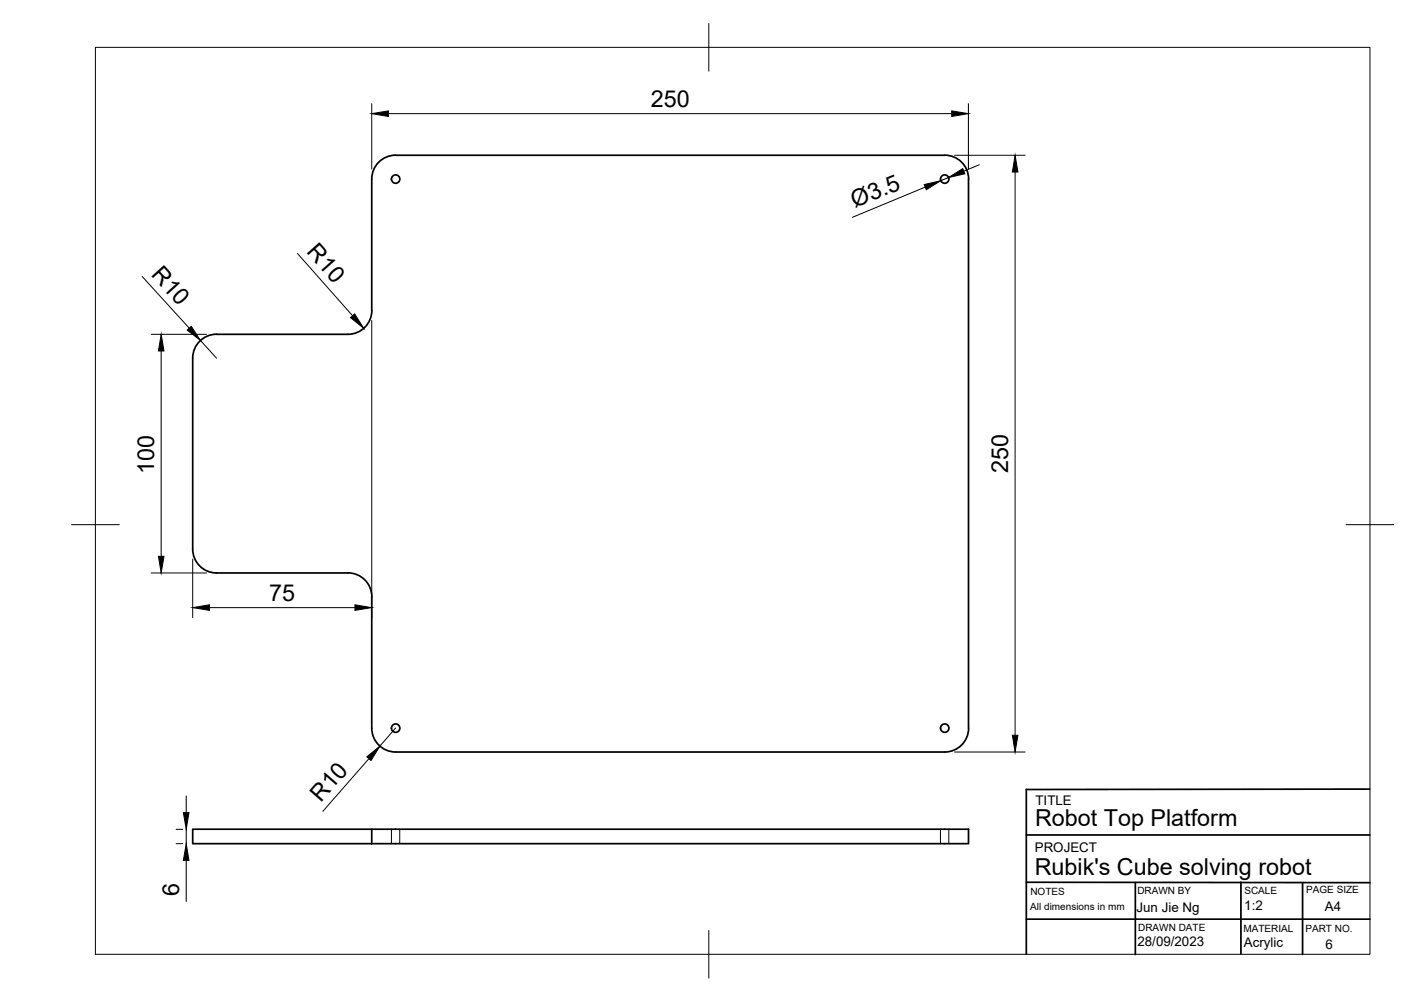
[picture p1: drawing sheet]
<svg xmlns="http://www.w3.org/2000/svg" width="297mm" height="210mm" viewBox="0 0 297 210" stroke-linecap="round" stroke-linejoin="round" font-family="sans-serif">
<!-- layer: Visible -->
<g fill="none" stroke="#000" stroke-width=".36">
<path d="M82.9 32.5h115a5 5 0 0 1 5 5v115a5 5 0 0 1-5 5h-115M82.9 32.5a5 5 0 0 0-5 5v27.5a5 5 0 0 1-5 5h-27.5a5 5 0 0 0-5 5M40.4 75v40M40.4 115a5 5 0 0 0 5 5h27.5a5 5 0 0 1 5 5v27.5a5 5 0 0 0 5 5M40.4 173.7h37.5v3h-37.5zM77.9 173.7h125v3h-125"/>
<circle cx="82.9" cy="37.5" r=".88"/>
<circle cx="197.9" cy="37.5" r=".88"/>
<circle cx="82.9" cy="152.5" r=".88"/>
<circle cx="197.9" cy="152.5" r=".88"/>
</g>
<!-- layer: Hidden -->
<path d="M82 173.7v3M83.7 173.7v3M197 173.7v3M198.8 173.7v3" fill="none" stroke="#000" stroke-width=".21"/>
<!-- layer: BORDER -->
<path d="M20 9.9h267v190h-267zM148.5 4.9v10M15 109.9h10M282 109.9h10M148.5 194.9v10" fill="none" stroke="#000" stroke-width=".21"/>
<!-- layer: TITLEBLOCK -->
<path d="M215 174.9h72M286.9 165.3l-71.9 .1v34.5M215 192.5h72M215 184.8l72 .1M237.8 184.9v15.1M259.9 184.8v15M272.9 185v15" fill="none" stroke="#000" stroke-width=".36"/>
<!-- layer: FD_Dimensions -->
<g fill="none" stroke="#000" stroke-width=".21">
<path d="M77.9 21.7v13.7M81.4 23.8h118M193.8 39.2l-15.2 6.3M198.7 37.2l-1.6 .7M200 32.5h14.7M202.9 21.7v13.7M205.1 34.5l-3.2 1.3M212.6 36v118M29.8 57.9l9.8 10.8M62.3 53.1l11.6 13.1M31.7 70h11.6M33.8 73.5v43"/>
<path d="M42 71.3l3.4 3.7M77.9 67.1v62.3M40.4 117.1v12.3M31.7 120h11.6M43.9 127.3h30.5M77.3 158.9l-9.7 11.1M82.9 152.5l-3.3 3.8M200 157.5h14.7M36.9 173.7h1.4M36.9 176.7h1.4M39 166.7v3.5M39 173.7v3"/>
<path d="M39 180.2v8.6"/>
</g>
<g fill="#000" stroke="#000" stroke-width=".21">
<path d="M77.9 23.8l3.5-.6v1.2zM193.6 38.7l3.5-.8-3.1 1.8zM199.4 23.2l3.5 .6-3.5 .6zM198.7 37.2l3-1.9 .4 1.1zM212.6 32.5l.6 3.5h-1.1zM33.8 70l.6 3.5h-1.2zM39.2 69.1l.9-.7 1.9 2.9zM73.4 66.5l.9-.7 1.9 3zM33.2 116.5h1.2l-.6 3.5zM40.4 127.3l3.5-.6v1.2zM74.4 126.7l3.5 .6-3.5 .6zM76.8 158.6l2.8-2.3-1.9 3z"/>
<path d="M212.1 154h1.1l-.6 3.5zM38.4 170.2h1.2l-.6 3.5zM39 176.7l.6 3.5h-1.2z"/>
</g>
<g font-size="4.9">
<text x="136.3" y="22.3">250</text>
<text x="179.1" y="43.6" transform="rotate(-23 179.1 43.6)">Ø3.5</text>
<text x="64.1" y="52.9" transform="rotate(48 64.1 52.9)">R10</text>
<text x="31.5" y="57.7" transform="rotate(48 31.5 57.7)">R10</text>
<text x="32.3" y="99.3" transform="rotate(-90 32.3 99.3)">100</text>
<text x="211.2" y="99.1" transform="rotate(-90 211.2 99.1)">250</text>
<text x="56.4" y="125.8">75</text>
<text x="67.2" y="168.2" transform="rotate(-49 67.2 168.2)">R10</text>
<text x="216.8" y="173.1">Robot Top Platform</text>
<text x="216.7" y="183.3">Rubik's Cube solving robot</text>
<text x="37.5" y="187.6" transform="rotate(-90 37.5 187.6)">6</text>
</g>
<g font-size="2.8">
<text x="216.9" y="168.6">TITLE</text>
<text x="216.8" y="178.5">PROJECT</text>
<text x="238.1" y="191">Jun Jie Ng</text>
<text x="260.6" y="190.6">1:2</text>
<text x="277.5" y="190.7">A4</text>
<text x="238.3" y="198.2">28/09/2023</text>
<text x="260.6" y="198.3">Acrylic</text>
<text x="277.7" y="198.7">6</text>
</g>
<g font-size="2.1">
<text x="215.8" y="190.5">All dimensions in mm</text>
<text x="215.8" y="187.5">NOTES</text>
<text x="238.3" y="187.3">DRAWN BY</text>
<text x="260.7" y="187.3">SCALE</text>
<text x="273.6" y="187.1">PAGE SIZE</text>
<text x="238.4" y="195.1">DRAWN DATE</text>
<text x="260.5" y="195.3">MATERIAL</text>
<text x="273.5" y="195.3">PART NO.</text>
</g>
</svg>
